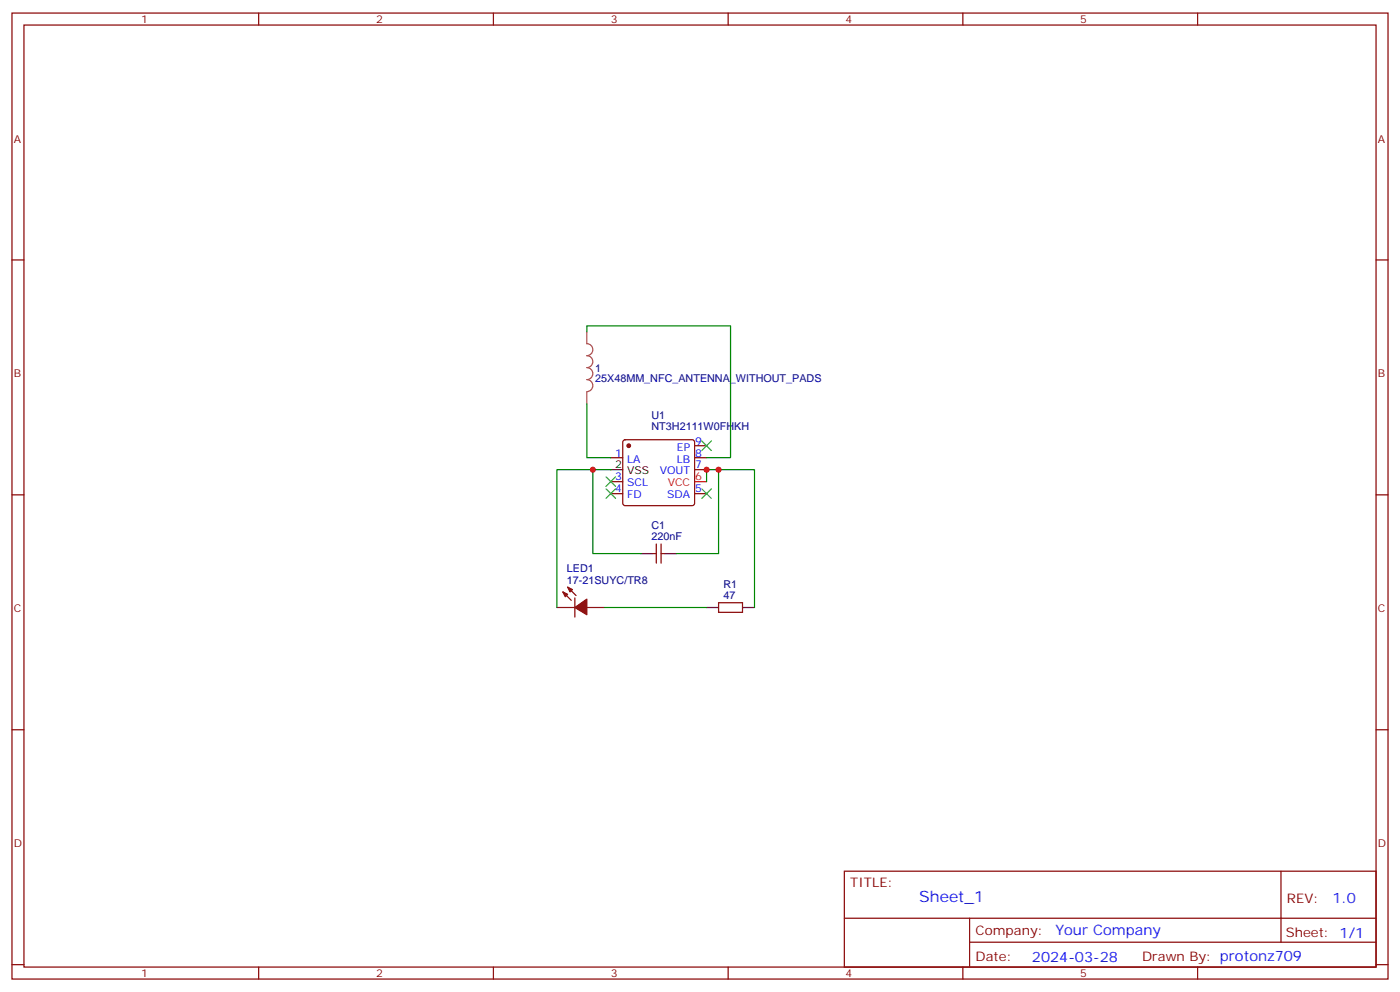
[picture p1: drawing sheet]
<svg xmlns="http://www.w3.org/2000/svg" width="412mm" height="292mm" viewBox="0 0 412 292" stroke-linecap="round" stroke-linejoin="round" font-family="sans-serif">
<g fill="none" stroke="#870000" stroke-width=".35">
<path d="M3.5 3.8h405.4v284.4h-405.4zM7.1 7.4h398.2v277.3h-398.2zM76.2 3.8v3.6M145.3 3.8v3.6M214.5 3.8v3.6M283.6 3.8v3.6M352.8 3.8v3.6M3.5 76.5h3.6M405.3 76.5h3.6M179.9 134.7h3.5M183.7 129.6l.4-.2h19.8l.5 .2 .2 .5v18l-.2 .5-.5 .2h-19.8l-.4-.2-.3-.5v-18zM204.6 131.2h3.5"/>
<path d="M204.6 134.7h3.5M204.6 138.3h3.5M3.5 145.7h3.6M179.9 145.3h3.5M179.9 141.8h3.5M204.6 145.3h3.5M405.3 145.7h3.6M164 178.8h5.3M165.8 174.2l2.5 2.5M167.2 172.8l2.5 2.5M169.3 176v5.6M172.9 178.8h5.3"/>
<path d="M192.3 162.9h1M193.3 160.1v5.7M194.7 160.1v5.7M194.7 162.9h1.1M211.7 177.4h7v2.8h-7zM3.5 214.8h3.6M405.3 214.8h3.6M248.7 256.4h156.6v28.3h-156.6zM377.3 256.5v20.8M248.7 270.3h156.5M285.6 277.3h119.6M285.6 270.3v14.1"/>
<path d="M3.5 284h3.6M76.2 284.7v3.5M145.3 284.7v3.5M214.5 284.7v3.5M283.6 284.7v3.5M352.8 284.7v3.5M405.3 284h3.6"/>
</g>
<g fill="#870000" stroke="#870000" stroke-width=".35">
<path d="M165.8 174.2l1.4 .7-.7 .7z"/>
<path d="M167.2 172.8l1.4 .7-.7 .7z"/>
<path d="M169.3 178.8l3.6-2.4v4.5z"/>
<circle cx="185.2" cy="131.2" r=".53"/>
</g>
<path d="M179.9 138.3h3.5M188.7 162.9h3.6M195.8 162.9h3.5M208.1 178.8h3.6M218.7 178.8h3.5" fill="none" stroke="#000" stroke-width=".35"/>
<path d="M204.6 141.8h3.5" fill="none" stroke="#f00" stroke-width=".35"/>
<path d="M172.9 97.7v3.5a1.76 1.76 0 0 1 1.7 1.7 1.76 1.76 0 0 1-1.7 1.8 1.76 1.76 0 0 1 1.7 1.7 1.76 1.76 0 0 1-1.7 1.8 1.76 1.76 0 0 1 1.7 1.8 1.76 1.76 0 0 1-1.7 1.7 1.76 1.76 0 0 1 1.7 1.8 1.76 1.76 0 0 1-1.7 1.8M172.9 115.4v3.5" fill="none" stroke="#a64a4a" stroke-width=".35"/>
<path d="M172.9 97.7v-1.8h42.3v38.8h-7.1M172.9 118.9v15.8h7M174.6 138.3h-10.6v40.5M179.9 138.3h-5.3v24.6h14.1M211.7 138.3h10.5v40.5M208.1 141.8v-3.5h3.6v24.6h-12.4M178.2 178.8h29.9" fill="none" stroke="#008700" stroke-width=".35"/>
<path d="M206.7 129.8l2.8 2.8M209.5 129.8l-2.8 2.8M178.5 143.9l2.8 2.8M178.5 140.4l2.8 2.8M181.3 143.9l-2.8 2.8M181.3 140.4l-2.8 2.8M206.7 143.9l2.8 2.8M209.5 143.9l-2.8 2.8" fill="none" stroke="#3c3" stroke-width=".35"/>
<g fill="#c00">
<circle cx="208.1" cy="138.3" r=".88"/>
<circle cx="211.7" cy="138.3" r=".88"/>
<circle cx="174.6" cy="138.3" r=".88"/>
</g>
<text font-size="4.6" fill="#00f" x="270.8" y="265.5">Sheet_1</text>
<g font-size="4.2" fill="#00f">
<text x="392.5" y="265.7">1.0</text>
<text x="310.9" y="275.3">Your Company</text>
<text x="304" y="283.1">2024-03-28</text>
</g>
<g font-size="3.9" fill="#800">
<text x="250.5" y="261">TITLE:</text>
<text x="379.1" y="265.7">REV:</text>
<text x="287.4" y="275.2">Company:</text>
<text x="378.7" y="275.8">Sheet: 1/1</text>
<text x="287.4" y="282.9">Date:</text>
<text x="336.4" y="283">Drawn By: protonz709</text>
</g>
<g font-size="3.2" fill="#800">
<text x="41.6" y="6.8">1</text>
<text x="110.8" y="6.8">2</text>
<text x="179.9" y="6.8">3</text>
<text x="249.1" y="6.8">4</text>
<text x="318.2" y="6.8">5</text>
<text x="4.1" y="41.9">A</text>
<text x="405.9" y="41.9">A</text>
<text x="4.1" y="111.1">B</text>
<text x="405.9" y="111.1">B</text>
<text x="4.1" y="180.2">C</text>
<text x="405.9" y="180.2">C</text>
<text x="4.1" y="249.4">D</text>
<text x="405.9" y="249.4">D</text>
<text x="41.6" y="287.7">1</text>
<text x="110.8" y="287.7">2</text>
<text x="179.9" y="287.7">3</text>
<text x="249.1" y="287.7">4</text>
<text x="318.2" y="287.7">5</text>
</g>
<g font-size="3.2" fill="#000080">
<text x="175.3" y="112.6">25X48MM_NFC_ANTENNA_WITHOUT_PADS</text>
<text x="175.3" y="109.4">1</text>
<text x="191.9" y="123.3">U1</text>
<text x="191.9" y="126.7">NT3H2111W0FHKH</text>
<text x="191.9" y="155.7">C1</text>
<text x="191.9" y="159.1">220nF</text>
<text x="167" y="171.8">17-21SUYC/TR8</text>
<text x="167" y="168.4">LED1</text>
<text x="213.1" y="173">R1</text>
<text x="213.1" y="176.4">47</text>
</g>
<g font-size="3.2" fill="#00f">
<text x="204.8" y="130.8">9</text>
<text x="181.3" y="134.4">1</text>
<text x="184.7" y="136.1">LA</text>
<text x="199.4" y="136.1">LB</text>
<text x="199.4" y="132.6">EP</text>
<text x="204.8" y="134.4">8</text>
<text x="204.8" y="137.9">7</text>
<text x="181.3" y="141.4">3</text>
<text x="184.7" y="143.2">SCL</text>
<text x="194.4" y="139.7">VOUT</text>
<text x="181.3" y="145">4</text>
<text x="184.7" y="146.7">FD</text>
<text x="196.5" y="146.7">SDA</text>
<text x="204.8" y="145">5</text>
</g>
<g font-size="3.2">
<text x="181.3" y="137.9">2</text>
<text x="184.7" y="139.7">VSS</text>
</g>
<g font-size="3.2" fill="#f00">
<text x="196.7" y="143.2">VCC</text>
<text x="204.8" y="141.4">6</text>
</g>
</svg>
